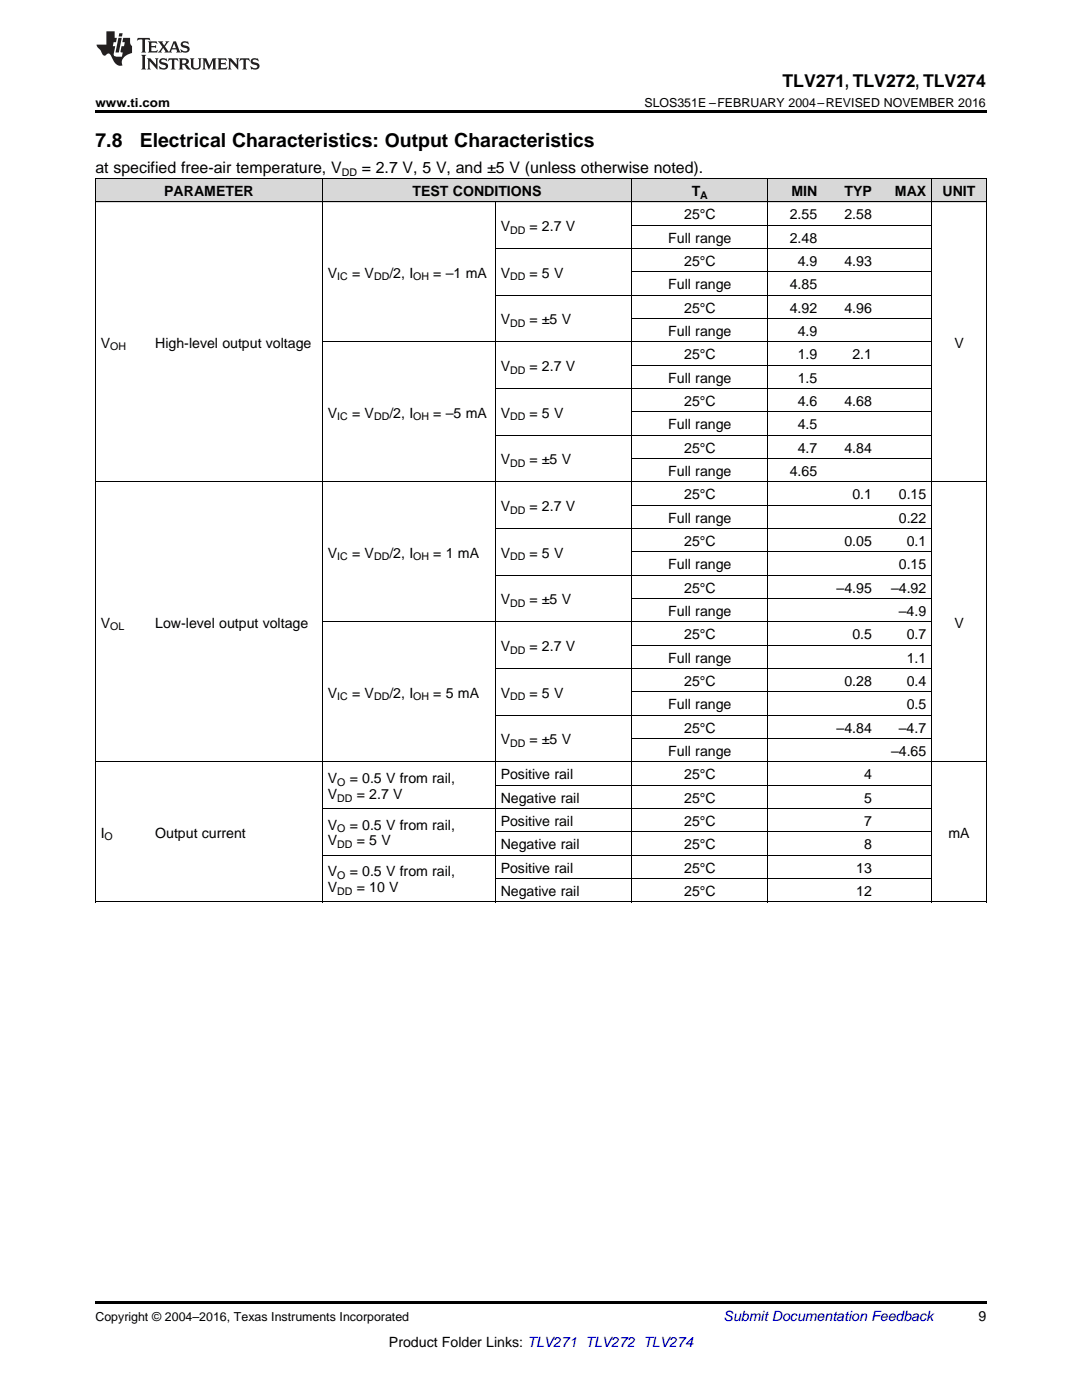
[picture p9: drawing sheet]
<svg xmlns="http://www.w3.org/2000/svg" width="216mm" height="279mm" viewBox="0 0 216 279" stroke-linecap="round" stroke-linejoin="round" font-family="sans-serif">
<g fill="#d8d8d8">
<path d="M19 35.7h10.9v4.7h-10.9z"/>
<path d="M29.9 35.7h34.5v4.7h-34.5z"/>
<path d="M64.4 35.7h34.4v4.7h-34.4z"/>
<path d="M98.8 35.7h27.3v4.7h-27.3z"/>
<path d="M126.1 35.7h27.2v4.7h-27.2z"/>
<path d="M153.3 35.7h10.9v4.7h-10.9z"/>
<path d="M164.2 35.7h10.8v4.7h-10.8z"/>
<path d="M175 35.7h10.9v4.7h-10.9z"/>
<path d="M185.9 35.7h10.9v4.7h-10.9z"/>
</g>
<path d="M19 22h177.8v.5h-177.8zM19 180l.2 .1zM64.3 180l.1 .1zM98.7 180l.1 .1zM126 180l.1 .1zM153.2 180l.1 .1zM185.8 180l.1 .1zM196.7 180l.1 .1zM19 259.7h177.8v.5h-177.8z" fill="#000"/>
<g fill="none" stroke="#000" stroke-width=".2">
<path d="M19 35.6h177.8M19.1 35.7v144.4M64.3 35.7v144.4M126 35.7v144.4M153.2 35.7v144.4M185.9 35.7v144.4M196.8 35.7v144.4M19 40.3h177.8M98.8 40.3v139.8M98.8 58.9h87.1M98.8 49.6h87.1M126.1 54.3h59.8"/>
<path d="M126.1 45h59.8M64.4 68.2h121.5M98.8 77.6h87.1M126.1 72.9h59.8M126.1 63.6h59.8M19 96.2h177.8M98.8 86.9h87.1M126.1 91.5h59.8M126.1 82.2h59.8M98.8 114.8h87.1M98.8 105.5h87.1M126.1 119.5h59.8"/>
<path d="M126.1 110.2h59.8M126.1 100.8h59.8M64.4 124.1h121.5M98.8 133.4h87.1M126.1 138.1h59.8M126.1 128.8h59.8M19 152.1h177.8M98.8 156.7h87.1M98.8 142.8h87.1M126.1 147.4h59.8M64.4 170.7h121.5M64.4 161.4h121.5"/>
<path d="M98.8 175.3h87.1M98.8 166h87.1M19 180h177.8"/>
</g>
<g fill="#231f20">
<path d="M27.5 7.6l-.1 .5 .4-.2h.6v.1v2.1l-.2 .4h1l-.3-.4v-2.1l.1-.1h.5l.5 .2-.2-.5zM29.5 8.3l.2 .3v1.5l-.2 .4h1.8l.2-.6a1.04 1.04 0 0 1-1.3 .2v-.7h.6l.3 .2v-.6l-.3 .2h-.6v-.6l.8-.1 .4 .3-.2-.5zM31.5 8.3l.9 1.1-.9 1.1h.8l-.2-.2 .5-.7 .4 .7-.2 .2h1.5l-.1-.2 .1-.4h.9l.1 .4-.2 .2h1l-.3-.3-.7-1.9h-.5l-.9 2-.8-1 .9-1h-.8l.1 .3-.3 .5-.4-.6 .2-.2zM34.7 8.6l.4 1h-.7zM36.3 8.4a.63 .63 0 0 0-.2 .7 .63 .63 0 0 0 .6 .4l.6 .2 .1 .2a.75 .75 0 0 1-.7 .4 .75 .75 0 0 1-.6-.5l.1 .7 .1-.1a1.11 1.11 0 0 0 1.5-.6 1.13 1.13 0 0 0-1.2-.8l-.1-.4a1.04 1.04 0 0 1 1.2 .2l-.2-.5-.1 .1-.5-.2zM28.2 10.9l.2 .4v2.2l-.2 .4h1l-.3-.4v-2.2l.3-.4zM29.3 11.6l.3 .4v1.5l-.3 .4h.8l-.2-.4v-1.3l1.5 1.7v-1.9l.2-.4h-.7l.2 .4v.9l-1.1-1.3zM32 11.8a.62 .62 0 0 0-.2 .7 .62 .62 0 0 0 .6 .4l.6 .1 .1 .3a.76 .76 0 0 1-.7 .3 .76 .76 0 0 1-.6-.4l.1 .7 .1-.1a1.11 1.11 0 0 0 1.5-.6 1.13 1.13 0 0 0-1.2-.8l-.1-.4a1.04 1.04 0 0 1 1.2 .2l-.2-.6-.1 .1-.5-.1zM33.7 11.6l-.2 .6a.61 .61 0 0 1 .8-.3v1.6l-.2 .4h.9l-.2-.4v-1.6a.63 .63 0 0 1 .8 .3l-.2-.6zM35.6 11.6l.3 .4v1.5l-.3 .4h1l-.2-.2v-.8l.5 .2a.76 .76 0 0 0 1.2 .7l-1-1a.58 .58 0 0 0 .6-.5 .58 .58 0 0 0-.5-.6zM36.4 11.9h.1a.45 .45 0 0 1 .5 .1 .45 .45 0 0 1 .1 .5l-.7 .2zM37.9 11.6l.2 .2a2.17 2.17 0 0 0 .3 1.9 .99 .99 0 0 0 1.6-.6v-1.1l.2-.4h-.7l.2 .2a1.92 1.92 0 0 1-.2 1.8 .6 .6 0 0 1-.9-.5v-1.1l.2-.4zM40.4 11.6l.2 .4v1.5l-.2 .4h.7l-.2-.4v-1.4l.8 1.8 .8-1.8v1.4l-.2 .4h.9l-.2-.4v-1.5l.2-.4h-.8l-.6 1.5-.6-1.5zM43.4 11.6l.2 .4v1.5l-.2 .4h1.8l.2-.6a1.04 1.04 0 0 1-1.3 .1v-.6h.5l.4 .2v-.6l-.4 .2h-.5v-.7h.8l.3 .3-.1-.6zM45.5 11.6l.2 .4v1.5l-.2 .4h.7l-.2-.4v-1.3l1.5 1.7v-1.9l.2-.4h-.7l.2 .4v.9l-1.1-1.3zM47.9 11.6l-.1 .6a.61 .61 0 0 1 .8-.3v1.6l-.3 .4h1l-.3-.4 .1-1.6a.63 .63 0 0 1 .7 .3l-.1-.6zM50.2 11.8a.62 .62 0 0 0-.2 .7 .62 .62 0 0 0 .6 .4l.6 .1 .2 .3a.76 .76 0 0 1-.8 .3 .76 .76 0 0 1-.6-.4l.1 .7 .2-.1a1.11 1.11 0 0 0 1.5-.6 1.13 1.13 0 0 0-1.3-.8l-.1-.4a1.04 1.04 0 0 1 1.2 .2l-.1-.6-.2 .1-.5-.1z"/>
<path d="M21.2 6.3v2.6h-1.9l.1 .4 .7 .9a.91 .91 0 0 0 1 .8 .56 .56 0 0 1 .5-.3 .56 .56 0 0 1 .5 .3l.4 .8a1.53 1.53 0 0 0 1.9 1.2 1.54 1.54 0 0 1 1-2.1l.9-.3v-1.4a1.52 1.52 0 0 1-.3-1.6h-1.4l-.2 .8h.5l-.2 .8h-.4l-.2 1v.2l.4 .1-.2 .8a1.93 1.93 0 0 1-1.6-.3l.3-1.8h-.5l.2-.8h.4l.2-.8h-.4v-1.3zM23.6 7.6l-.6 2.9h.7l.6-2.9zM23.8 6.6l-.1 .7h.6l.2-.7z"/>
</g>
<g font-size="3.9">
<text x="19" y="29.3">7.8</text>
<text x="27.9" y="29.3">Electrical Characteristics: Output Characteristics</text>
</g>
<text font-size="3.5" x="156.1" y="17.3">TLV271, TLV272, TLV274</text>
<g font-size="3.2">
<text x="19" y="34.4">at specified free-air temperature, V</text>
<text x="72.2" y="34.4">= 2.7 V, 5 V, and ±5 V (unless otherwise noted).</text>
</g>
<g font-size="2.8">
<text x="32.8" y="39.1">PARAMETER</text>
<text x="82.3" y="39.1">TEST CONDITIONS</text>
<text x="138" y="39.1">T</text>
<text x="157.9" y="39.1">MIN</text>
<text x="168.5" y="39.1">TYP</text>
<text x="178.6" y="39.1">MAX</text>
<text x="188.1" y="39.1">UNIT</text>
<text x="99.9" y="46.1">V</text>
<text x="105.7" y="46.1">= 2.7 V</text>
<text x="136.5" y="43.7">25°C</text>
<text x="157.6" y="43.7">2.55</text>
<text x="168.5" y="43.7">2.58</text>
<text x="133.3" y="48.4">Full range</text>
<text x="136.5" y="53.1">25°C</text>
<text x="157.6" y="48.4">2.48</text>
<text x="159.2" y="53.1">4.9</text>
<text x="168.5" y="53.1">4.93</text>
<text x="65.4" y="55.4">V</text>
<text x="70.3" y="55.4">= V</text>
<text x="77.7" y="55.4">/2, I</text>
<text x="86.5" y="55.4">= –1 mA</text>
<text x="99.9" y="55.4">V</text>
<text x="105.7" y="55.4">= 5 V</text>
<text x="133.3" y="57.7">Full range</text>
<text x="157.6" y="57.7">4.85</text>
<text x="99.9" y="64.7">V</text>
<text x="105.7" y="64.7">= ±5 V</text>
<text x="136.5" y="62.4">25°C</text>
<text x="157.6" y="62.4">4.92</text>
<text x="168.5" y="62.4">4.96</text>
<text x="20.1" y="69.4">V</text>
<text x="31" y="69.4">High-level output voltage</text>
<text x="133.3" y="67">Full range</text>
<text x="136.5" y="71.7">25°C</text>
<text x="159.2" y="67">4.9</text>
<text x="159.2" y="71.7">1.9</text>
<text x="170.1" y="71.7">2.1</text>
<text x="190.4" y="69.4">V</text>
<text x="99.9" y="74">V</text>
<text x="105.7" y="74">= 2.7 V</text>
<text x="133.3" y="76.3">Full range</text>
<text x="159.2" y="76.3">1.5</text>
<text x="65.4" y="83.3">V</text>
<text x="70.3" y="83.3">= V</text>
<text x="77.7" y="83.3">/2, I</text>
<text x="86.5" y="83.3">= –5 mA</text>
<text x="99.9" y="83.3">V</text>
<text x="105.7" y="83.3">= 5 V</text>
<text x="136.5" y="81">25°C</text>
<text x="159.2" y="81">4.6</text>
<text x="168.5" y="81">4.68</text>
<text x="133.3" y="85.7">Full range</text>
<text x="159.2" y="85.7">4.5</text>
<text x="99.9" y="92.6">V</text>
<text x="105.7" y="92.6">= ±5 V</text>
<text x="133.3" y="95">Full range</text>
<text x="136.5" y="90.3">25°C</text>
<text x="157.6" y="95">4.65</text>
<text x="159.2" y="90.3">4.7</text>
<text x="168.5" y="90.3">4.84</text>
<text x="99.9" y="102">V</text>
<text x="105.7" y="102">= 2.7 V</text>
<text x="136.5" y="99.6">25°C</text>
<text x="170.1" y="99.6">0.1</text>
<text x="179.4" y="99.6">0.15</text>
<text x="133.3" y="104.3">Full range</text>
<text x="179.4" y="104.3">0.22</text>
<text x="65.4" y="111.3">V</text>
<text x="70.3" y="111.3">= V</text>
<text x="77.7" y="111.3">/2, I</text>
<text x="86.5" y="111.3">= 1 mA</text>
<text x="99.9" y="111.3">V</text>
<text x="105.7" y="111.3">= 5 V</text>
<text x="133.3" y="113.6">Full range</text>
<text x="136.5" y="108.9">25°C</text>
<text x="168.5" y="108.9">0.05</text>
<text x="179.4" y="113.6">0.15</text>
<text x="180.9" y="108.9">0.1</text>
<text x="136.5" y="118.3">25°C</text>
<text x="166.9" y="118.3">–4.95</text>
<text x="177.8" y="118.3">–4.92</text>
<text x="20.1" y="125.2">V</text>
<text x="31" y="125.2">Low-level output voltage</text>
<text x="99.9" y="120.6">V</text>
<text x="105.7" y="120.6">= ±5 V</text>
<text x="133.3" y="122.9">Full range</text>
<text x="179.4" y="122.9">–4.9</text>
<text x="190.4" y="125.2">V</text>
<text x="99.9" y="129.9">V</text>
<text x="105.7" y="129.9">= 2.7 V</text>
<text x="136.5" y="127.6">25°C</text>
<text x="170.1" y="127.6">0.5</text>
<text x="180.9" y="127.6">0.7</text>
<text x="133.3" y="132.2">Full range</text>
<text x="136.5" y="136.9">25°C</text>
<text x="168.5" y="136.9">0.28</text>
<text x="180.9" y="132.2">1.1</text>
<text x="180.9" y="136.9">0.4</text>
<text x="65.4" y="139.2">V</text>
<text x="70.3" y="139.2">= V</text>
<text x="77.7" y="139.2">/2, I</text>
<text x="86.5" y="139.2">= 5 mA</text>
<text x="99.9" y="139.2">V</text>
<text x="105.7" y="139.2">= 5 V</text>
<text x="133.3" y="141.5">Full range</text>
<text x="180.9" y="141.5">0.5</text>
<text x="99.9" y="148.5">V</text>
<text x="105.7" y="148.5">= ±5 V</text>
<text x="136.5" y="146.2">25°C</text>
<text x="166.9" y="146.2">–4.84</text>
<text x="179.4" y="146.2">–4.7</text>
<text x="99.9" y="155.5">Positive rail</text>
<text x="133.3" y="150.8">Full range</text>
<text x="136.5" y="155.5">25°C</text>
<text x="172.4" y="155.5">4</text>
<text x="177.8" y="150.8">–4.65</text>
<text x="65.4" y="156.2">V</text>
<text x="65.4" y="159.4">V</text>
<text x="69.8" y="156.2">= 0.5 V from rail,</text>
<text x="71.2" y="159.4">= 2.7 V</text>
<text x="99.9" y="160.2">Negative rail</text>
<text x="136.5" y="160.2">25°C</text>
<text x="172.4" y="160.2">5</text>
<text x="20.1" y="167.1">I</text>
<text x="31" y="167.1">Output current</text>
<text x="65.4" y="165.6">V</text>
<text x="69.8" y="165.6">= 0.5 V from rail,</text>
<text x="99.9" y="164.8">Positive rail</text>
<text x="136.5" y="164.8">25°C</text>
<text x="172.4" y="164.8">7</text>
<text x="189.3" y="167.1">mA</text>
<text x="65.4" y="168.7">V</text>
<text x="71.2" y="168.7">= 5 V</text>
<text x="99.9" y="169.5">Negative rail</text>
<text x="136.5" y="169.5">25°C</text>
<text x="172.4" y="169.5">8</text>
<text x="65.4" y="174.9">V</text>
<text x="65.4" y="178">V</text>
<text x="69.8" y="174.9">= 0.5 V from rail,</text>
<text x="71.2" y="178">= 10 V</text>
<text x="99.9" y="174.1">Positive rail</text>
<text x="99.9" y="178.8">Negative rail</text>
<text x="136.5" y="174.1">25°C</text>
<text x="136.5" y="178.8">25°C</text>
<text x="170.9" y="174.1">13</text>
<text x="170.9" y="178.8">12</text>
<text x="195.3" y="263.6">9</text>
<text x="77.6" y="268.9">Product Folder Links: TLV271 TLV272 TLV274</text>
</g>
<text font-size="2.8" fill="#0000c8" x="144.4" y="263.6">Submit Documentation Feedback</text>
<g font-size="2.5">
<text x="19" y="21.4">www.ti.com</text>
<text x="128.6" y="21.4">SLOS351E –FEBRUARY 2004–REVISED NOVEMBER 2016</text>
<text x="19" y="263.6">Copyright © 2004–2016, Texas Instruments Incorporated</text>
</g>
<g font-size="2.1">
<text x="68.2" y="35.1">DD</text>
<text x="139.7" y="39.7">A</text>
<text x="101.8" y="46.6">DD</text>
<text x="67.3" y="56">IC</text>
<text x="74.6" y="56">DD</text>
<text x="82.4" y="56">OH</text>
<text x="101.8" y="56">DD</text>
<text x="101.8" y="65.3">DD</text>
<text x="22" y="69.9">OH</text>
<text x="101.8" y="74.6">DD</text>
<text x="67.3" y="83.9">IC</text>
<text x="74.6" y="83.9">DD</text>
<text x="82.4" y="83.9">OH</text>
<text x="101.8" y="83.9">DD</text>
<text x="101.8" y="93.2">DD</text>
<text x="101.8" y="102.5">DD</text>
<text x="67.3" y="111.8">IC</text>
<text x="74.6" y="111.8">DD</text>
<text x="82.4" y="111.8">OH</text>
<text x="101.8" y="111.8">DD</text>
<text x="22" y="125.8">OL</text>
<text x="101.8" y="121.1">DD</text>
<text x="101.8" y="130.5">DD</text>
<text x="67.3" y="139.8">IC</text>
<text x="74.6" y="139.8">DD</text>
<text x="82.4" y="139.8">OH</text>
<text x="101.8" y="139.8">DD</text>
<text x="101.8" y="149.1">DD</text>
<text x="67.3" y="156.8">O</text>
<text x="67.3" y="160">DD</text>
<text x="20.9" y="167.7">O</text>
<text x="67.3" y="166.1">O</text>
<text x="67.3" y="169.3">DD</text>
<text x="67.3" y="175.4">O</text>
<text x="67.3" y="178.6">DD</text>
</g>
</svg>
